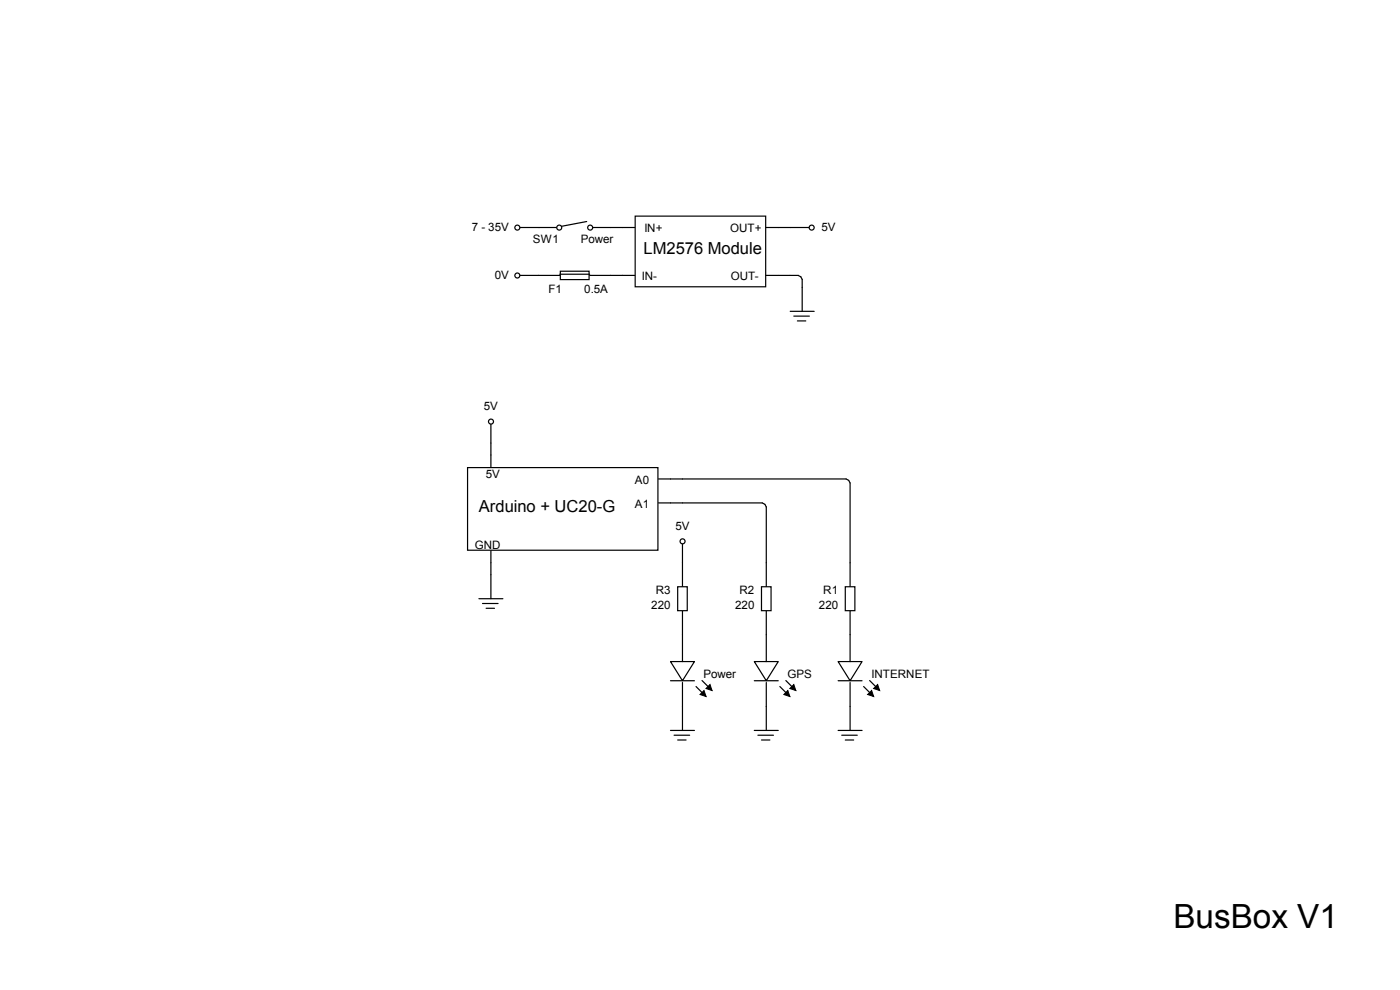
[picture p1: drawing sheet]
<svg xmlns="http://www.w3.org/2000/svg" width="297mm" height="210mm" viewBox="0 0 297 210" stroke-linecap="round" stroke-linejoin="round" font-family="sans-serif">
<g fill="none" stroke="#000" stroke-width=".25">
<path d="M109.9 48.3h8.2M109.9 58.4h8.8M118.9 57.5h6.1v1.8h-6.1zM124.5 47l-5.4 1M125.1 58.4h4.4M125.7 48.3h3.8M167.6 48.3h4.5M167.6 66h5.1M168.4 67.1h3.3M169.2 68.1h1.7M170.2 61v5M99.2 99.2h40.4v17.5h-40.4z"/>
<path d="M104.1 89.5v9.6M104.1 116.8v10.2M139.7 101.6h5.1M139.7 106.7h5.1M180.3 119.4v5.1M101.6 127h5.1M102.4 128h3.3M103.1 129h1.8M144.8 134.6v5.7M162.6 134.6v5.7M180.3 129.5v10.8M142.2 140.3h5.1l-2.5 4.1z"/>
<path d="M142.2 144.4h5.1M144.8 144.8v5.1M160 140.3h5.1l-2.5 4.1zM160 144.4h5.1M162.6 144.8v5.1M177.8 140.3h5.1l-2.6 4.1zM177.8 144.4h5.1M180.3 144.8v5.1"/>
</g>
<path d="M179.3 124.5h2.1v5h-2.1z" fill-rule="evenodd" fill="#fff" stroke="#000" stroke-width=".25"/>
<path d="M162.6 119.4v5.1M162.6 129.5v5.1" fill="none" stroke="#000" stroke-width=".25"/>
<path d="M161.5 124.5h2.1v5h-2.1z" fill-rule="evenodd" fill="#fff" stroke="#000" stroke-width=".25"/>
<path d="M144.8 119.4v5.1M144.8 129.5v5.1" fill="none" stroke="#000" stroke-width=".25"/>
<path d="M143.8 124.5h2v5h-2z" fill-rule="evenodd" fill="#fff" stroke="#000" stroke-width=".25"/>
<g fill="none" stroke="#000" stroke-width=".25">
<path d="M129.5 48.3h5.1M129.5 58.4h5.1M134.7 45.8h27.7v15h-27.7zM162.6 48.3h5M162.6 58.4h5M144.8 114.9v4.5M142.2 154.9h5.1M143 156h3.3M143.8 157h1.7M144.8 149.9v5M160 154.9h5.1M160.8 156h3.3"/>
<path d="M161.5 157h1.8M162.6 149.9v5M177.8 154.9h5.1M178.6 156h3.3M179.3 157h1.8M180.3 149.9v5"/>
</g>
<circle cx="109.7" cy="48.3" r=".53" fill="#fff" stroke="#000" stroke-width=".25"/>
<path d="M118.7 58.2h6.4" fill="none" stroke="#000" stroke-width=".25"/>
<g fill="#fff" stroke="#000" stroke-width=".25">
<circle cx="109.7" cy="58.4" r=".53"/>
<circle cx="118.6" cy="48.3" r=".53"/>
<circle cx="125.2" cy="48.3" r=".53"/>
<circle cx="172.2" cy="48.3" r=".53"/>
<circle cx="104.2" cy="89.4" r=".53"/>
</g>
<path d="M147.7 145.6l2.1 2.1M148.9 144.4l2.1 2.1M165.4 145.6l2.2 2.1M166.7 144.4l2.1 2.1M183.2 145.6l2.1 2.1M184.5 144.4l2.1 2.1" fill="none" stroke="#000" stroke-width=".25"/>
<path d="M148.5 147.3l.9-.8 .4 1.2zM149.8 146l.8-.8 .4 1.3zM166.3 147.3l.8-.8 .5 1.2zM167.6 146l.8-.8 .4 1.3zM184.1 147.3l.8-.8 .4 1.2zM185.3 146l.9-.8 .4 1.3z" fill="#000" stroke="#000" stroke-width=".21"/>
<circle cx="144.8" cy="114.8" r=".53" fill="#fff" stroke="#000" stroke-width=".25"/>
<path d="M167.6 58.4h1.7l.6 .3 .3 .6v1.7M144.8 106.7h16.9l.6 .3 .3 .5v11.9M144.8 101.6h34.7l.5 .3 .3 .5v17" fill="none" stroke="#000" stroke-width=".25"/>
<text font-size="7.1" x="248.9" y="196.9">BusBox V1</text>
<g font-size="3.5">
<text x="136.5" y="53.9">LM2576 Module</text>
<text x="101.6" y="108.5">Arduino + UC20-G</text>
</g>
<g font-size="2.5">
<text x="100.1" y="48.9">7 - 35V</text>
<text x="113.1" y="51.5">SW1</text>
<text x="123.2" y="51.5">Power</text>
<text x="136.7" y="49.2">IN+</text>
<text x="154.9" y="49.2">OUT+</text>
<text x="174.2" y="48.9">5V</text>
<text x="104.9" y="59.1">0V</text>
<text x="136.1" y="59.4">IN-</text>
<text x="155" y="59.4">OUT-</text>
<text x="116.4" y="62.2">F1</text>
<text x="124" y="62.2">0.5A</text>
<text x="102.7" y="87">5V</text>
<text x="103" y="101.3">5V</text>
<text x="134.7" y="102.6">A0</text>
<text x="134.7" y="107.7">A1</text>
<text x="143.3" y="112.4">5V</text>
<text x="100.7" y="116.5">GND</text>
<text x="138.2" y="129.2">220</text>
<text x="139.1" y="126.1">R3</text>
<text x="156" y="129.2">220</text>
<text x="156.9" y="126.1">R2</text>
<text x="173.7" y="129.2">220</text>
<text x="174.7" y="126.1">R1</text>
<text x="149.2" y="143.8">Power</text>
<text x="167.1" y="143.8">GPS</text>
<text x="184.9" y="143.8">INTERNET</text>
</g>
</svg>
